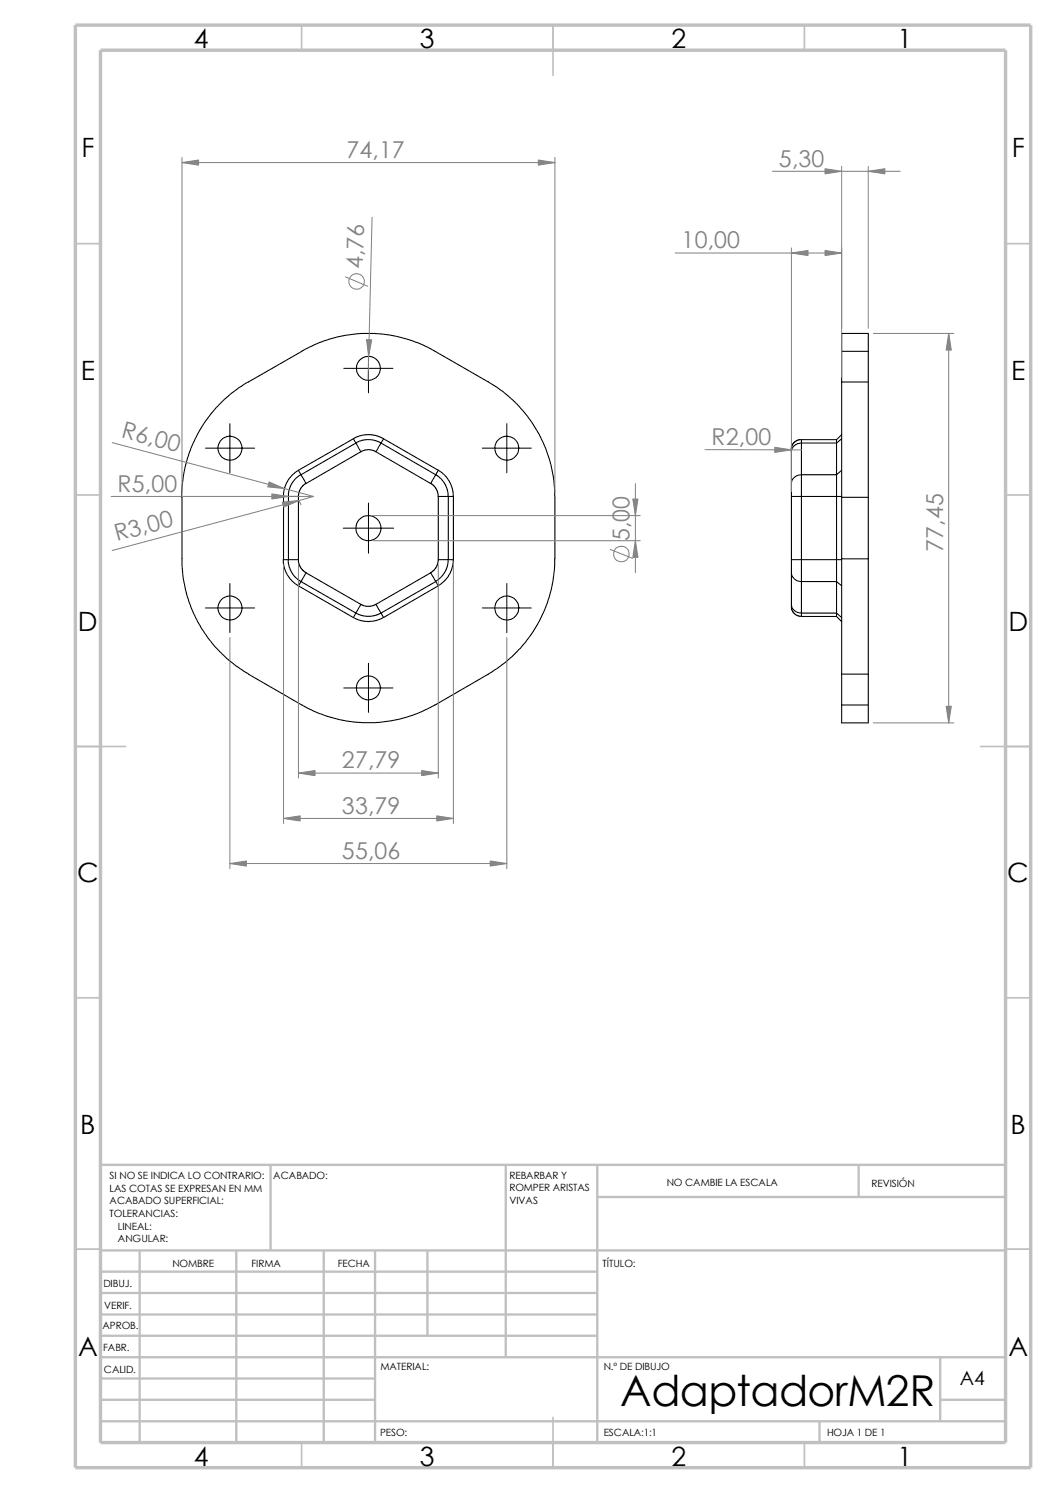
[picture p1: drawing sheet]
<svg xmlns="http://www.w3.org/2000/svg" width="210mm" height="297mm" viewBox="0 0 210 297" stroke-linecap="round" stroke-linejoin="round" font-family="sans-serif">
<g fill="none" stroke="#c0c0c0" stroke-width=".34">
<path d="M60 5v5M110 5v10M160 5v5M15 48.5h5M200 48.5h5M15 98.5h5M200 98.5h5M15 148.5h10M195 148.5h10M15 198.5h5M200 198.5h5M15 248.5h5"/>
<path d="M200 248.5h5M60 287v5M110 282v10M160 287v5"/>
</g>
<g fill="none" stroke="#c0c0c0" stroke-width=".47">
<path d="M53.8 231.7v17.1M100.6 231.7v38.3M118.8 238.1h81.2M118.8 231.7v55.3M170.8 231.7v6.4M200 231.7h-180v55.3M20 253h98.8M20 257.2h98.8M20 248.8h180M27.8 248.8v38.2M47 248.8v38.2M64.4 248.8v38.2"/>
<path d="M74.6 248.8v38.2M85 248.8v16.9M20 278.5h54.6M20 270h180M20 274.2h54.6M20 261.5h98.8M20 265.7h98.8M187 278.5h13M187 270v12.7M20 282.7h180M163 282.7v4.3"/>
</g>
<path d="M15 5h190v287h-190zM20 10h180v277h-180z" fill="none" stroke="#c0c0c0" stroke-width=".68" stroke-linecap="butt"/>
<g fill="none" stroke="#000" stroke-width=".21">
<path d="M97.1 75.9l.6 .5a26.6 26.6 0 0 1 12.7 22.5v12.3M97.1 76l-10.6-6.1a26.5 26.5 0 0 0-26.5 0l-11.7 6.8a26.4 26.4 0 0 0-12.1 22.2M167.4 76v22.9M167.4 69.9v-3.6h5.3v3.6M167.4 69.9v6.1M167.4 76h5.3M167.4 69.9h5.3M172.7 69.9v6.1M172.7 76v22.9M36.2 98.9v12.9a26.5 26.5 0 0 0 13.2 22.3l11.7 6.7a26.4 26.4 0 0 0 25.4-.6M56.4 98.8v12.5h1M56.4 98.8h1"/>
<path d="M57.4 98.8v12.5M57.4 98.8h2M59.4 93.6l-1.2 .8-.9 1.1-.8 1.9-.1 1.4M59.4 98.8v12.5M59.4 93.6l.5 .8M59.8 94.4l-1.3 1.1-.6 .9-.4 1.1-.1 1.3M59.9 94.4l1 1.8M60.9 96.2l-.6 .4-.5 .5-.4 .9v.8M70.3 87.3l.5 .8M70.3 87.3l-10.9 6.3M70.3 87.3l1.4-.6 1.5-.3 1.5 .2 1.5 .7M70.8 88.1l1 1.8"/>
<path d="M70.8 88.1l.8-.4 1.1-.2h1.6l1.4 .6M70.8 88.1l-10.9 6.3M71.8 89.9l1.3-.4h.9l.8 .4M71.8 89.9l-10.9 6.3M74.8 89.9l10.8 6.3M75.8 88.1l-1 1.8M75.8 88.1l10.9 6.3M75.8 88.1l.5-.8 10.9 6.3M85.6 96.1l.5 .4 .7 .8 .4 1.5M86.7 94.4l-1.1 1.8M86.7 94.4l1.1 .9 .7 1 .5 1.2 .1 1.3M87.2 98.8h2"/>
<path d="M87.2 98.8v12.5M87.2 93.6l-.5 .8M87.2 93.6l1 .7 1.1 1.4 .7 1.6 .2 1.5M89.2 98.8v12.5M89.2 98.8h1M90.2 98.8v12.5M157.4 96.2v2.6M157.4 89.5v.4M157.4 89.9v6.3M157.4 98.8v12.5M157.4 98.8h2M159.4 87.5v.6"/>
<path d="M159.4 98.8h8M159.4 87.5h7M159.4 88.1v6.3M159.4 98.8v12.5M159.4 94.4h7M159.4 88.1h7M159.4 87.5h-.7l-.7 .5-.5 .6-.1 .9M159.4 94.4v4.4M159.4 94.4a1.89 1.89 0 0 0-2 1.8M159.4 88.1a1.89 1.89 0 0 0-2 1.8M166.4 94.4v21.3M166.4 87.5v.6"/>
<path d="M166.4 88.1v6.3M167.4 86.5l-1 1M167.4 98.9v12.3M167.4 98.9h5.3M167.4 93.6l-1 .8M167.4 87.3l-1 .8M172.7 98.9v12.3M56.3 111.3l.2 1.4 .7 1.7 1.1 1.3 1.1 .8M57.3 111.3l.2 1.4 .5 1.2 1 1.2 .9 .6M57.4 111.3h2M59.4 116.5l10.9 6.4 .5-.9M59.4 111.3v.7l.3 .8 .6 .8 .6 .3"/>
<path d="M59.9 115.7l1-1.7 10.9 6.2M59.9 115.7l10.9 6.3M59.9 115.7l-.5 .8M85.6 114l-10.8 6.2M85.6 114l1.1 1.7M86.7 115.7l-10.9 6.3M86.7 115.7l.5 .8-10.9 6.4M87.2 111.3l-.1 .8-.4 .8-1.1 1.1M87.2 111.3h2M89.2 111.3h1M89.2 111.3l-.2 1.3-.4 1.1-.7 .9-1.3 1.1M90.2 111.3l-.2 1.6-.8 1.7-1.1 1.2-1 .7"/>
<path d="M110.3 111.2l-.2 3.3a26.5 26.5 0 0 1-13 19.6l-10.6 6.2M157.4 111.3v2.7M157.4 114a1.89 1.89 0 0 0 2 1.7M157.4 114v6.2M157.4 111.3h2M159.4 111.3h8M159.4 115.7v6.3M159.4 115.7h7M159.4 111.3v4.4M166.4 115.7v6.3M166.4 115.7l1 .8M167.4 111.2v22.9"/>
<path d="M167.4 111.2h5.3M172.7 111.2v22.9M70.3 122.8l1.2 .6 1.7 .3 1.6-.3 1.5-.5M70.8 121.9l1 .5 .9 .2 1.6-.1 1.5-.5M71.8 120.2l-1 1.8M71.8 120.2l1 .4h.9l1.1-.4M74.8 120.2l1 1.8M75.8 122l.5 .9M157.4 120.2v1l.5 .8 .8 .5 .7 .1M157.4 120.2a1.89 1.89 0 0 0 2 1.8M159.4 122v.6M159.4 122.6h7"/>
<path d="M159.4 122h7M166.4 122v.6M166.4 122.6l1 1.1M166.4 122l1 .9M167.4 134.1h5.3M167.4 134.1v6.2M172.7 134.1v6.2M167.4 140.3v3.5h5.3v-3.5M167.4 140.3h5.3"/>
<circle cx="73.3" cy="73.3" r="2.38"/>
<circle cx="45.8" cy="89.2" r="2.38"/>
<circle cx="100.8" cy="89.2" r="2.37"/>
<circle cx="73.3" cy="105.1" r="2.5"/>
<circle cx="45.8" cy="121" r="2.38"/>
<circle cx="73.3" cy="136.9" r="2.38"/>
<circle cx="100.8" cy="121" r="2.37"/>
</g>
<g fill="none" stroke="#000" stroke-width=".2">
<path d="M68.4 73.3h9.7M73.3 68.4v9.7M40.9 89.2h9.7M45.7 84.3v9.8M95.9 89.2h9.8M100.8 84.3v9.8M45.7 116.1v9.8M68.3 105.1h10M73.3 100.1v10M100.8 116.1v9.8M40.9 120.9h9.7M68.4 136.9h9.7"/>
<path d="M73.3 132v9.7M95.9 120.9h9.8"/>
</g>
<g fill="none" stroke="#808080" stroke-width=".2">
<path d="M36.2 31.3v66.7M36.2 32.3h74.2M110.4 31.3v66.7M153.6 34.1h25.4M167.4 33.1v41.9M172.7 33.1v32.2M68.7 55.1l4.4 1.8M74 43.2l-.8 32.4M134.3 50.3h33.1M157.4 49.3v48.5M173.7 66.3h16M188.7 66.3v77.5"/>
<path d="M22.1 98.8h40.3M22.3 88.1l40.1 10.7M59.5 99.7l.4 .7M62.4 98.8l-40.1 10.7M126.4 96.2v17.7M140.2 89.5h19.2M56.4 112.4v51.4M59.4 112.4v42.4M74.3 107.6h53M74.3 102.6h53M87.2 112.4v42.4M90.2 112.4v51.4"/>
<path d="M121.4 109.3l4.4 1.8M45.7 126.8v46M100.8 126.8v46M59.4 153.8h27.8M173.7 143.8h16M45.7 171.8h55.1M56.4 162.8h33.8"/>
<circle cx="70.9" cy="56" r="1.56"/>
<circle cx="123.6" cy="110.2" r="1.56"/>
</g>
<g fill="#808080" stroke="#808080" stroke-width=".2">
<path d="M72.9 67.6h1l-.6 3.3z"/>
<path d="M54.1 98.3l3.3 .5-3.3 .5z"/>
<path d="M107.1 31.8l3.3 .5-3.3 .6z"/>
<path d="M126.4 107.6l.5 3.3h-1z"/>
<path d="M36.2 32.3l3.3-.5v1.1z"/>
<path d="M59.4 153.8l3.3-.5v1z"/>
<path d="M45.7 171.8l3.3-.5v1z"/>
<path d="M83.9 153.3l3.3 .5-3.3 .5z"/>
<path d="M97.5 171.3l3.3 .5-3.3 .5z"/>
<path d="M56.1 99.9l3.4-.3-3.1 1.3z"/>
<path d="M53.5 95.9l3.1 1.3-3.3-.3z"/>
<path d="M125.9 99.3h1l-.5 3.3z"/>
<path d="M56.4 162.8l3.3-.5v1z"/>
<path d="M86.9 162.3l3.3 .5-3.3 .5z"/>
<path d="M154.1 89l3.3 .5-3.3 .5z"/>
<path d="M172.7 34.1l3.3-.5v1z"/>
<path d="M164.1 33.6l3.3 .5-3.3 .5z"/>
<path d="M188.2 140.5h1l-.5 3.3z"/>
<path d="M188.7 66.3l.5 3.3h-1z"/>
<path d="M157.4 50.3l3.3-.5v1z"/>
<path d="M164.1 49.8l3.3 .5-3.3 .5z"/>
</g>
<text font-size="8.5" x="123.4" y="279.7">AdaptadorM2R</text>
<g font-size="5.3">
<text x="38.5" y="9.6">4</text>
<text x="83.5" y="9.6">3</text>
<text x="133.5" y="9.6">2</text>
<text x="178.5" y="9.6">1</text>
<text x="16.2" y="31.3">F</text>
<text x="201.2" y="31.3">F</text>
<text x="16" y="75.6">E</text>
<text x="201.1" y="75.6">E</text>
<text x="15.5" y="125.6">D</text>
<text x="200.6" y="125.6">D</text>
<text x="15.3" y="175.6">C</text>
<text x="200.3" y="175.6">C</text>
<text x="16" y="225.6">B</text>
<text x="201" y="225.6">B</text>
<text x="15.5" y="269.8">A</text>
<text x="200.5" y="269.8">A</text>
<text x="38.5" y="291.6">4</text>
<text x="83.5" y="291.6">3</text>
<text x="133.5" y="291.6">2</text>
<text x="178.5" y="291.6">1</text>
</g>
<g font-size="4.6" fill="#808080">
<text x="68.9" y="31.4">74,17</text>
<text x="154.9" y="33.1">5,30</text>
<text x="72.2" y="53.5" transform="rotate(-89 72.2 53.5)">4,76</text>
<text x="135.6" y="49.4">10,00</text>
<text x="24" y="86.9" transform="rotate(15 24 86.9)">R6,00</text>
<text x="141.5" y="88.6">R2,00</text>
<text x="23.4" y="97.8">R5,00</text>
<text x="23.3" y="107.7" transform="rotate(-15 23.3 107.7)">R3,00</text>
<text x="125.2" y="107.7" transform="rotate(-90 125.2 107.7)">5,00</text>
<text x="187.6" y="109.7" transform="rotate(-90 187.6 109.7)">77,45</text>
<text x="68" y="152.9">27,79</text>
<text x="68" y="161.9">33,79</text>
<text x="68" y="170.9">55,06</text>
</g>
<text font-size="3.9" x="190.9" y="275.5">A4</text>
<g font-size="2">
<text x="21.8" y="234.6">SI NO SE INDICA LO CONTRARIO:</text>
<text x="21.8" y="237.1">LAS COTAS SE EXPRESAN EN MM</text>
<text x="21.8" y="239.6">ACABADO SUPERFICIAL:</text>
<text x="54.4" y="234.6">ACABADO:</text>
<text x="101.3" y="239.5">VIVAS</text>
<text x="101.3" y="234.5">REBARBAR Y</text>
<text x="101.3" y="237">ROMPER ARISTAS</text>
<text x="132.6" y="236">NO CAMBIE LA ESCALA</text>
<text x="173.3" y="236.2">REVISIÓN</text>
<text x="21.8" y="242.1">TOLERANCIAS:</text>
<text x="23.5" y="244.6">LINEAL:</text>
<text x="23.5" y="247.1">ANGULAR:</text>
<text x="50" y="252">FIRMA</text>
<text x="67.2" y="252">FECHA</text>
<text x="119.8" y="252">TÍTULO:</text>
<text x="20.6" y="256.1">DIBUJ.</text>
<text x="34.3" y="252.1">NOMBRE</text>
<text x="20.7" y="260.4">VERIF.</text>
<text x="20.4" y="264.5">APROB.</text>
<text x="20.5" y="268.8">FABR.</text>
<text x="20.7" y="273.2">CALID.</text>
<text x="75.6" y="272.5">MATERIAL:</text>
<text x="120.1" y="272.5">N.º DE DIBUJO</text>
<text x="75.6" y="285.6">PESO:</text>
<text x="120.1" y="285.6">ESCALA:1:1</text>
<text x="164.5" y="285.6">HOJA 1 DE 1</text>
</g>
</svg>
